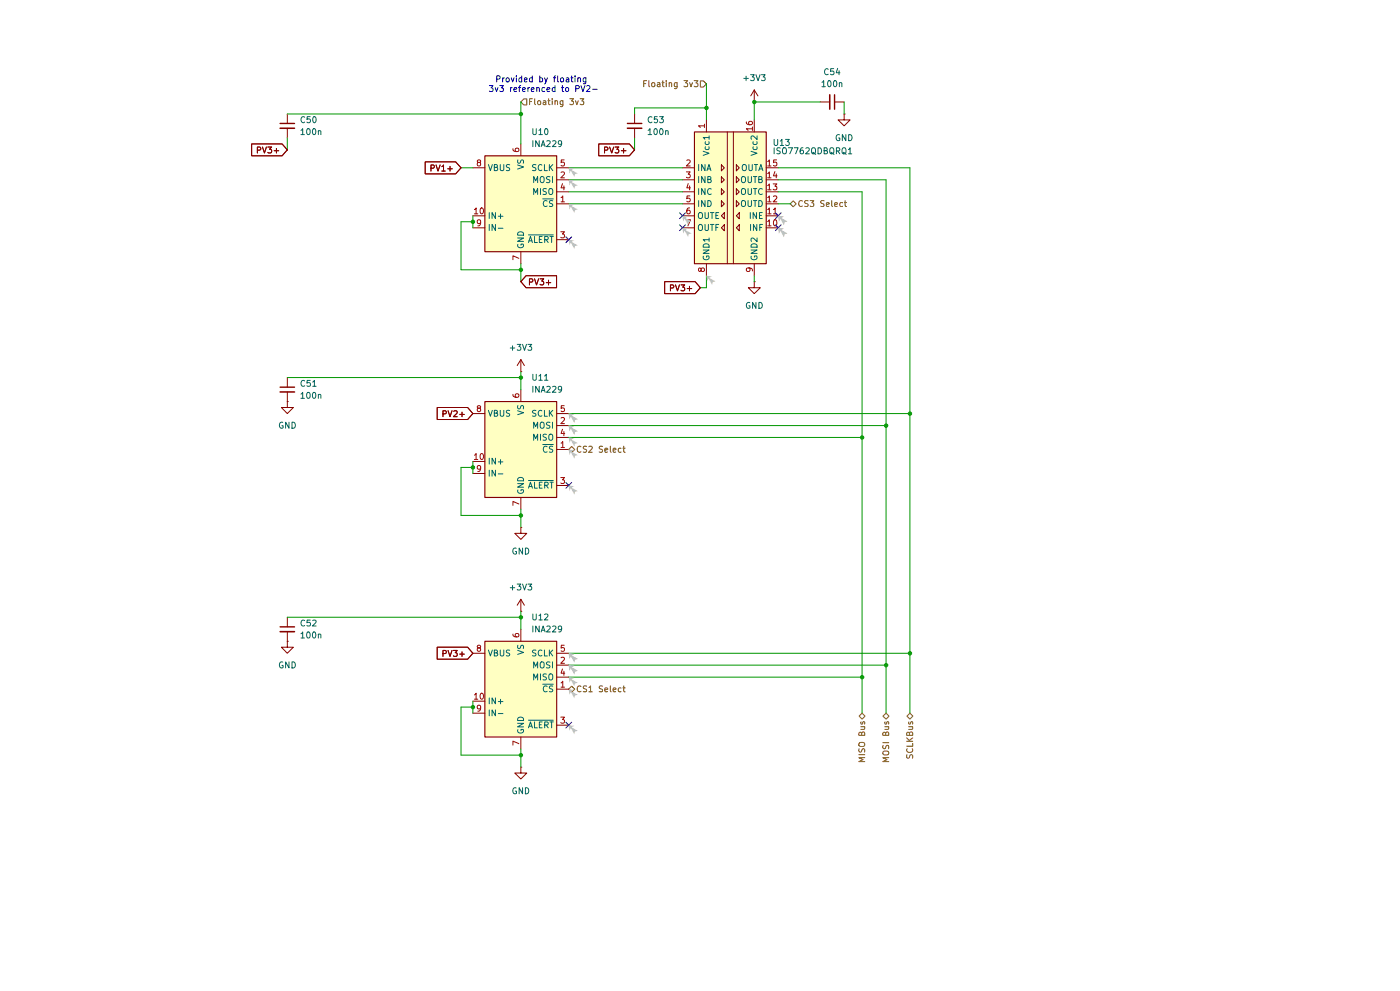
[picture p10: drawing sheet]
(kicad_sch
 (version 20260306)
 (generator "eeschema")
 (generator_version "10.0")
 (paper "A4")
 (title_block
  (title "Module Voltage and Current Sensing"))
 (lib_symbols
  (symbol "Device:C_Small"
   (pin_numbers (hide yes))
   (pin_names
    (offset 0.254) (hide yes)) (exclude_from_sim no) (in_bom yes) (on_board yes)
   (in_pos_files yes)
   (duplicate_pin_numbers_are_jumpers no)
   (property "Reference" "C" (at 0.254 1.778 0) (show_name no) (do_not_autoplace no) (effects (font (size 1.27 1.27)) (justify left)))
   (property "Value" "C_Small" (at 0.254 -2.032 0) (show_name no) (do_not_autoplace no) (effects (font (size 1.27 1.27)) (justify left)))
   (property "Footprint" "" (at 0 0 0) (show_name no) (do_not_autoplace no) (hide yes) (effects (font (size 1.27 1.27))))
   (property "Datasheet" "" (at 0 0 0) (show_name no) (do_not_autoplace no) (hide yes) (effects (font (size 1.27 1.27))))
   (property "Description" "Unpolarized capacitor, small symbol" (at 0 0 0) (show_name no) (do_not_autoplace no) (hide yes) (effects (font (size 1.27 1.27))))
   (symbol "C_Small_0_1"
    (polyline (pts (xy -1.524 0.508) (xy 1.524 0.508)) (stroke (width 0.3048) (type default)) (fill (type none)))
    (polyline (pts (xy -1.524 -0.508) (xy 1.524 -0.508)) (stroke (width 0.3302) (type default)) (fill (type none))))
   (symbol "C_Small_1_1"
    (pin passive line (at 0 2.54 270) (length 2.032) (name "" (effects (font (size 1.27 1.27)))) (number "1" (effects (font (size 1.27 1.27)))))
    (pin passive line (at 0 -2.54 90) (length 2.032) (name "" (effects (font (size 1.27 1.27)))) (number "2" (effects (font (size 1.27 1.27))))))
   (embedded_fonts no))
  (symbol "Isolator:ISO7762DBQ" (exclude_from_sim no) (in_bom yes) (on_board yes)
   (in_pos_files yes)
   (duplicate_pin_numbers_are_jumpers no)
   (property "Reference" "U" (at 8.255 14.605 0) (show_name no) (do_not_autoplace no) (effects (font (size 1.27 1.27)) (justify left)))
   (property "Value" "ISO7762DBQ" (at 8.255 12.065 0) (show_name no) (do_not_autoplace no) (effects (font (size 1.27 1.27)) (justify left)))
   (property "Footprint" "Package_SO:SSOP-16_3.9x4.9mm_P0.635mm" (at 5.715 -13.97 0) (show_name no) (do_not_autoplace no) (hide yes) (effects (font (size 1.27 1.27)) (justify left)))
   (property "Datasheet" "https://www.ti.com/lit/ds/symlink/iso7763.pdf" (at 10.16 -2.54 0) (show_name no) (do_not_autoplace no) (hide yes) (effects (font (size 1.27 1.27))))
   (property "Description" "Default high, High-speed, robust EMC, reinforced, six-channel, digital, isolator, SSOP-16" (at 0 0 0) (show_name no) (do_not_autoplace no) (hide yes) (effects (font (size 1.27 1.27))))
   (symbol "ISO7762DBQ_0_1"
    (rectangle (start -7.62 15.24) (end 7.62 -12.7) (stroke (width 0.254) (type default)) (fill (type background)))
    (polyline (pts (xy -1.905 8.255) (xy -1.27 7.62) (xy -1.905 6.985) (xy -1.905 8.255)) (stroke (width 0) (type default)) (fill (type none)))
    (polyline (pts (xy -0.635 15.24) (xy -0.635 -12.7)) (stroke (width 0) (type default)) (fill (type none)))
    (polyline (pts (xy 0.635 15.24) (xy 0.635 -12.7)) (stroke (width 0) (type default)) (fill (type none)))
    (polyline (pts (xy 1.27 8.255) (xy 1.905 7.62) (xy 1.27 6.985) (xy 1.27 8.255)) (stroke (width 0) (type default)) (fill (type none))))
   (symbol "ISO7762DBQ_1_1"
    (polyline (pts (xy -1.905 5.715) (xy -1.27 5.08) (xy -1.905 4.445) (xy -1.905 5.715)) (stroke (width 0) (type default)) (fill (type none)))
    (polyline (pts (xy -1.905 3.175) (xy -1.27 2.54) (xy -1.905 1.905) (xy -1.905 3.175)) (stroke (width 0) (type default)) (fill (type none)))
    (polyline (pts (xy -1.905 0.635) (xy -1.27 0) (xy -1.905 -0.635) (xy -1.905 0.635)) (stroke (width 0) (type default)) (fill (type none)))
    (polyline (pts (xy -1.27 -1.905) (xy -1.905 -2.54) (xy -1.27 -3.175) (xy -1.27 -1.905)) (stroke (width 0) (type default)) (fill (type none)))
    (polyline (pts (xy -1.27 -4.445) (xy -1.905 -5.08) (xy -1.27 -5.715) (xy -1.27 -4.445)) (stroke (width 0) (type default)) (fill (type none)))
    (polyline (pts (xy 1.27 5.715) (xy 1.905 5.08) (xy 1.27 4.445) (xy 1.27 5.715)) (stroke (width 0) (type default)) (fill (type none)))
    (polyline (pts (xy 1.27 3.175) (xy 1.905 2.54) (xy 1.27 1.905) (xy 1.27 3.175)) (stroke (width 0) (type default)) (fill (type none)))
    (polyline (pts (xy 1.27 0.635) (xy 1.905 0) (xy 1.27 -0.635) (xy 1.27 0.635)) (stroke (width 0) (type default)) (fill (type none)))
    (polyline (pts (xy 1.905 -1.905) (xy 1.27 -2.54) (xy 1.905 -3.175) (xy 1.905 -1.905)) (stroke (width 0) (type default)) (fill (type none)))
    (polyline (pts (xy 1.905 -4.445) (xy 1.27 -5.08) (xy 1.905 -5.715) (xy 1.905 -4.445)) (stroke (width 0) (type default)) (fill (type none)))
    (pin power_in line (at -5.08 17.78 270) (length 2.54) (name "Vcc1" (effects (font (size 1.27 1.27)))) (number "1" (effects (font (size 1.27 1.27)))))
    (pin input line (at -10.16 7.62 0) (length 2.54) (name "INA" (effects (font (size 1.27 1.27)))) (number "2" (effects (font (size 1.27 1.27)))))
    (pin input line (at -10.16 5.08 0) (length 2.54) (name "INB" (effects (font (size 1.27 1.27)))) (number "3" (effects (font (size 1.27 1.27)))))
    (pin input line (at -10.16 2.54 0) (length 2.54) (name "INC" (effects (font (size 1.27 1.27)))) (number "4" (effects (font (size 1.27 1.27)))))
    (pin input line (at -10.16 0 0) (length 2.54) (name "IND" (effects (font (size 1.27 1.27)))) (number "5" (effects (font (size 1.27 1.27)))))
    (pin output line (at -10.16 -2.54 0) (length 2.54) (name "OUTE" (effects (font (size 1.27 1.27)))) (number "6" (effects (font (size 1.27 1.27)))))
    (pin output line (at -10.16 -5.08 0) (length 2.54) (name "OUTF" (effects (font (size 1.27 1.27)))) (number "7" (effects (font (size 1.27 1.27)))))
    (pin power_in line (at -5.08 -15.24 90) (length 2.54) (name "GND1" (effects (font (size 1.27 1.27)))) (number "8" (effects (font (size 1.27 1.27)))))
    (pin power_in line (at 5.08 -15.24 90) (length 2.54) (name "GND2" (effects (font (size 1.27 1.27)))) (number "9" (effects (font (size 1.27 1.27)))))
    (pin input line (at 10.16 -5.08 180) (length 2.54) (name "INF" (effects (font (size 1.27 1.27)))) (number "10" (effects (font (size 1.27 1.27)))))
    (pin input line (at 10.16 -2.54 180) (length 2.54) (name "INE" (effects (font (size 1.27 1.27)))) (number "11" (effects (font (size 1.27 1.27)))))
    (pin output line (at 10.16 0 180) (length 2.54) (name "OUTD" (effects (font (size 1.27 1.27)))) (number "12" (effects (font (size 1.27 1.27)))))
    (pin output line (at 10.16 2.54 180) (length 2.54) (name "OUTC" (effects (font (size 1.27 1.27)))) (number "13" (effects (font (size 1.27 1.27)))))
    (pin output line (at 10.16 5.08 180) (length 2.54) (name "OUTB" (effects (font (size 1.27 1.27)))) (number "14" (effects (font (size 1.27 1.27)))))
    (pin output line (at 10.16 7.62 180) (length 2.54) (name "OUTA" (effects (font (size 1.27 1.27)))) (number "15" (effects (font (size 1.27 1.27)))))
    (pin power_in line (at 5.08 17.78 270) (length 2.54) (name "Vcc2" (effects (font (size 1.27 1.27)))) (number "16" (effects (font (size 1.27 1.27))))))
   (embedded_fonts no))
  (symbol "Sensor_Energy:INA229" (exclude_from_sim no) (in_bom yes) (on_board yes)
   (in_pos_files yes)
   (duplicate_pin_numbers_are_jumpers no)
   (property "Reference" "U" (at 1.778 13.208 0) (show_name no) (do_not_autoplace no) (effects (font (size 1.27 1.27))))
   (property "Value" "INA229" (at 4.572 11.176 0) (show_name no) (do_not_autoplace no) (effects (font (size 1.27 1.27))))
   (property "Footprint" "Package_SO:TSSOP-10_3x3mm_P0.5mm" (at 0 0 0) (show_name no) (do_not_autoplace no) (hide yes) (effects (font (size 1.27 1.27))))
   (property "Datasheet" "https://www.ti.com/lit/ds/symlink/ina229.pdf" (at 0 0 0) (show_name no) (do_not_autoplace no) (hide yes) (effects (font (size 1.27 1.27))))
   (property "Description" "85V, 20-bit, Ultra-Precise Power/Energy/Charge Monitor, SPI Interface, TSSOP-10 (Texas DGS0010A / VSSOP)" (at 0 0 0) (show_name no) (do_not_autoplace no) (hide yes) (effects (font (size 1.27 1.27))))
   (symbol "INA229_0_1"
    (rectangle (start -7.62 10.16) (end 7.62 -10.16) (stroke (width 0.254) (type default)) (fill (type background))))
   (symbol "INA229_1_1"
    (pin input line (at 10.16 0 180) (length 2.54) (name "~{CS}" (effects (font (size 1.27 1.27)))) (number "1" (effects (font (size 1.27 1.27)))))
    (pin input line (at 10.16 5.08 180) (length 2.54) (name "MOSI" (effects (font (size 1.27 1.27)))) (number "2" (effects (font (size 1.27 1.27)))))
    (pin open_collector line (at 10.16 -7.62 180) (length 2.54) (name "~{ALERT}" (effects (font (size 1.27 1.27)))) (number "3" (effects (font (size 1.27 1.27)))))
    (pin tri_state line (at 10.16 2.54 180) (length 2.54) (name "MISO" (effects (font (size 1.27 1.27)))) (number "4" (effects (font (size 1.27 1.27)))))
    (pin input line (at 10.16 7.62 180) (length 2.54) (name "SCLK" (effects (font (size 1.27 1.27)))) (number "5" (effects (font (size 1.27 1.27)))))
    (pin power_in line (at 0 12.7 270) (length 2.54) (name "VS" (effects (font (size 1.27 1.27)))) (number "6" (effects (font (size 1.27 1.27)))))
    (pin power_in line (at 0 -12.7 90) (length 2.54) (name "GND" (effects (font (size 1.27 1.27)))) (number "7" (effects (font (size 1.27 1.27)))))
    (pin input line (at -10.16 7.62 0) (length 2.54) (name "VBUS" (effects (font (size 1.27 1.27)))) (number "8" (effects (font (size 1.27 1.27)))))
    (pin input line (at -10.16 -5.08 0) (length 2.54) (name "IN-" (effects (font (size 1.27 1.27)))) (number "9" (effects (font (size 1.27 1.27)))))
    (pin input line (at -10.16 -2.54 0) (length 2.54) (name "IN+" (effects (font (size 1.27 1.27)))) (number "10" (effects (font (size 1.27 1.27))))))
   (embedded_fonts no))
  (symbol "power:+3V3"
   (power global)
   (pin_numbers (hide yes))
   (pin_names
    (offset 0) (hide yes)) (exclude_from_sim no) (in_bom yes) (on_board yes)
   (in_pos_files yes)
   (duplicate_pin_numbers_are_jumpers no)
   (property "Reference" "#PWR" (at 0 -3.81 0) (show_name no) (do_not_autoplace no) (hide yes) (effects (font (size 1.27 1.27))))
   (property "Value" "+3V3" (at 0 3.556 0) (show_name no) (do_not_autoplace no) (effects (font (size 1.27 1.27))))
   (property "Footprint" "" (at 0 0 0) (show_name no) (do_not_autoplace no) (hide yes) (effects (font (size 1.27 1.27))))
   (property "Datasheet" "" (at 0 0 0) (show_name no) (do_not_autoplace no) (hide yes) (effects (font (size 1.27 1.27))))
   (property "Description" "Power symbol creates a global label with name \"+3V3\"" (at 0 0 0) (show_name no) (do_not_autoplace no) (hide yes) (effects (font (size 1.27 1.27))))
   (symbol "+3V3_0_1"
    (polyline (pts (xy -0.762 1.27) (xy 0 2.54)) (stroke (width 0) (type default)) (fill (type none)))
    (polyline (pts (xy 0 2.54) (xy 0.762 1.27)) (stroke (width 0) (type default)) (fill (type none)))
    (polyline (pts (xy 0 0) (xy 0 2.54)) (stroke (width 0) (type default)) (fill (type none))))
   (symbol "+3V3_1_1"
    (pin power_in line (at 0 0 90) (length 0) (name "" (effects (font (size 1.27 1.27)))) (number "1" (effects (font (size 1.27 1.27))))))
   (embedded_fonts no))
  (symbol "power:GND"
   (power global)
   (pin_numbers (hide yes))
   (pin_names
    (offset 0) (hide yes)) (exclude_from_sim no) (in_bom yes) (on_board yes)
   (in_pos_files yes)
   (duplicate_pin_numbers_are_jumpers no)
   (property "Reference" "#PWR" (at 0 -6.35 0) (show_name no) (do_not_autoplace no) (hide yes) (effects (font (size 1.27 1.27))))
   (property "Value" "GND" (at 0 -3.81 0) (show_name no) (do_not_autoplace no) (effects (font (size 1.27 1.27))))
   (property "Footprint" "" (at 0 0 0) (show_name no) (do_not_autoplace no) (hide yes) (effects (font (size 1.27 1.27))))
   (property "Datasheet" "" (at 0 0 0) (show_name no) (do_not_autoplace no) (hide yes) (effects (font (size 1.27 1.27))))
   (property "Description" "Power symbol creates a global label with name \"GND\" , ground" (at 0 0 0) (show_name no) (do_not_autoplace no) (hide yes) (effects (font (size 1.27 1.27))))
   (symbol "GND_0_1"
    (polyline (pts (xy 0 0) (xy 0 -1.27) (xy 1.27 -1.27) (xy 0 -2.54) (xy -1.27 -1.27) (xy 0 -1.27)) (stroke (width 0) (type default)) (fill (type none))))
   (symbol "GND_1_1"
    (pin power_in line (at 0 0 270) (length 0) (name "" (effects (font (size 1.27 1.27)))) (number "1" (effects (font (size 1.27 1.27))))))
   (embedded_fonts no)))
 (text "Provided by floating \n3v3 referenced to PV2-"
  (exclude_from_sim no)
  (at 115.316 18.034 0)
  (effects (font (size 1.27 1.27))))
 (junction
  (at 110.49 57.15)
  (diameter 0)
  (color 0 0 0 0))
 (junction
  (at 149.86 22.86)
  (diameter 0)
  (color 0 0 0 0))
 (junction
  (at 193.04 138.43)
  (diameter 0)
  (color 0 0 0 0))
 (junction
  (at 187.96 140.97)
  (diameter 0)
  (color 0 0 0 0))
 (junction
  (at 110.49 109.22)
  (diameter 0)
  (color 0 0 0 0))
 (junction
  (at 193.04 87.63)
  (diameter 0)
  (color 0 0 0 0))
 (junction
  (at 182.88 92.71)
  (diameter 0)
  (color 0 0 0 0))
 (junction
  (at 100.33 149.86)
  (diameter 0)
  (color 0 0 0 0))
 (junction
  (at 187.96 90.17)
  (diameter 0)
  (color 0 0 0 0))
 (junction
  (at 110.49 160.02)
  (diameter 0)
  (color 0 0 0 0))
 (junction
  (at 182.88 143.51)
  (diameter 0)
  (color 0 0 0 0))
 (junction
  (at 110.49 80.01)
  (diameter 0)
  (color 0 0 0 0))
 (junction
  (at 100.33 99.06)
  (diameter 0)
  (color 0 0 0 0))
 (junction
  (at 160.02 21.59)
  (diameter 0)
  (color 0 0 0 0))
 (junction
  (at 110.49 24.13)
  (diameter 0)
  (color 0 0 0 0))
 (junction
  (at 110.49 130.81)
  (diameter 0)
  (color 0 0 0 0))
 (junction
  (at 100.33 46.99)
  (diameter 0)
  (color 0 0 0 0))
 (no_connect
  (at 165.1 45.72))
 (no_connect
  (at 120.65 102.87))
 (no_connect
  (at 144.78 48.26))
 (no_connect
  (at 120.65 50.8))
 (no_connect
  (at 120.65 153.67))
 (no_connect
  (at 144.78 45.72))
 (no_connect
  (at 165.1 48.26))
 (wire
  (pts (xy 97.79 149.86) (xy 97.79 160.02))
  (stroke (width 0) (type default)))
 (wire
  (pts (xy 97.79 109.22) (xy 110.49 109.22))
  (stroke (width 0) (type default)))
 (wire
  (pts (xy 165.1 40.64) (xy 182.88 40.64))
  (stroke (width 0) (type default)))
 (wire
  (pts (xy 100.33 46.99) (xy 97.79 46.99))
  (stroke (width 0) (type default)))
 (wire
  (pts (xy 179.07 21.59) (xy 179.07 24.13))
  (stroke (width 0) (type default)))
 (wire
  (pts (xy 187.96 90.17) (xy 187.96 140.97))
  (stroke (width 0) (type default)))
 (wire
  (pts (xy 182.88 40.64) (xy 182.88 92.71))
  (stroke (width 0) (type default)))
 (wire
  (pts (xy 149.86 60.96) (xy 148.59 60.96))
  (stroke (width 0) (type default)))
 (wire
  (pts (xy 134.62 22.86) (xy 149.86 22.86))
  (stroke (width 0) (type default)))
 (wire
  (pts (xy 97.79 99.06) (xy 97.79 109.22))
  (stroke (width 0) (type default)))
 (wire
  (pts (xy 97.79 57.15) (xy 110.49 57.15))
  (stroke (width 0) (type default)))
 (wire
  (pts (xy 193.04 35.56) (xy 193.04 87.63))
  (stroke (width 0) (type default)))
 (wire
  (pts (xy 60.96 80.01) (xy 110.49 80.01))
  (stroke (width 0) (type default)))
 (wire
  (pts (xy 120.65 43.18) (xy 144.78 43.18))
  (stroke (width 0) (type default)))
 (wire
  (pts (xy 110.49 55.88) (xy 110.49 57.15))
  (stroke (width 0) (type default)))
 (wire
  (pts (xy 110.49 130.81) (xy 110.49 133.35))
  (stroke (width 0) (type default)))
 (wire
  (pts (xy 120.65 87.63) (xy 193.04 87.63))
  (stroke (width 0) (type default)))
 (wire
  (pts (xy 97.79 35.56) (xy 100.33 35.56))
  (stroke (width 0) (type default)))
 (wire
  (pts (xy 100.33 149.86) (xy 100.33 148.59))
  (stroke (width 0) (type default)))
 (wire
  (pts (xy 120.65 138.43) (xy 193.04 138.43))
  (stroke (width 0) (type default)))
 (wire
  (pts (xy 110.49 109.22) (xy 110.49 107.95))
  (stroke (width 0) (type default)))
 (wire
  (pts (xy 193.04 138.43) (xy 193.04 151.13))
  (stroke (width 0) (type default)))
 (wire
  (pts (xy 100.33 45.72) (xy 100.33 46.99))
  (stroke (width 0) (type default)))
 (wire
  (pts (xy 165.1 43.18) (xy 167.64 43.18))
  (stroke (width 0) (type default)))
 (wire
  (pts (xy 187.96 140.97) (xy 187.96 151.13))
  (stroke (width 0) (type default)))
 (wire
  (pts (xy 120.65 38.1) (xy 144.78 38.1))
  (stroke (width 0) (type default)))
 (wire
  (pts (xy 120.65 143.51) (xy 182.88 143.51))
  (stroke (width 0) (type default)))
 (wire
  (pts (xy 120.65 40.64) (xy 144.78 40.64))
  (stroke (width 0) (type default)))
 (wire
  (pts (xy 100.33 149.86) (xy 97.79 149.86))
  (stroke (width 0) (type default)))
 (wire
  (pts (xy 110.49 80.01) (xy 110.49 82.55))
  (stroke (width 0) (type default)))
 (wire
  (pts (xy 182.88 143.51) (xy 182.88 151.13))
  (stroke (width 0) (type default)))
 (wire
  (pts (xy 193.04 87.63) (xy 193.04 138.43))
  (stroke (width 0) (type default)))
 (wire
  (pts (xy 120.65 92.71) (xy 182.88 92.71))
  (stroke (width 0) (type default)))
 (wire
  (pts (xy 100.33 99.06) (xy 100.33 97.79))
  (stroke (width 0) (type default)))
 (wire
  (pts (xy 97.79 160.02) (xy 110.49 160.02))
  (stroke (width 0) (type default)))
 (wire
  (pts (xy 110.49 109.22) (xy 110.49 111.76))
  (stroke (width 0) (type default)))
 (wire
  (pts (xy 120.65 90.17) (xy 187.96 90.17))
  (stroke (width 0) (type default)))
 (wire
  (pts (xy 149.86 58.42) (xy 149.86 60.96))
  (stroke (width 0) (type default)))
 (wire
  (pts (xy 165.1 35.56) (xy 193.04 35.56))
  (stroke (width 0) (type default)))
 (wire
  (pts (xy 134.62 29.21) (xy 134.62 31.75))
  (stroke (width 0) (type default)))
 (wire
  (pts (xy 182.88 92.71) (xy 182.88 143.51))
  (stroke (width 0) (type default)))
 (wire
  (pts (xy 160.02 21.59) (xy 173.99 21.59))
  (stroke (width 0) (type default)))
 (wire
  (pts (xy 165.1 38.1) (xy 187.96 38.1))
  (stroke (width 0) (type default)))
 (wire
  (pts (xy 110.49 158.75) (xy 110.49 160.02))
  (stroke (width 0) (type default)))
 (wire
  (pts (xy 100.33 99.06) (xy 97.79 99.06))
  (stroke (width 0) (type default)))
 (wire
  (pts (xy 149.86 22.86) (xy 149.86 25.4))
  (stroke (width 0) (type default)))
 (wire
  (pts (xy 134.62 22.86) (xy 134.62 24.13))
  (stroke (width 0) (type default)))
 (wire
  (pts (xy 100.33 46.99) (xy 100.33 48.26))
  (stroke (width 0) (type default)))
 (wire
  (pts (xy 110.49 129.54) (xy 110.49 130.81))
  (stroke (width 0) (type default)))
 (wire
  (pts (xy 160.02 58.42) (xy 160.02 59.69))
  (stroke (width 0) (type default)))
 (wire
  (pts (xy 100.33 99.06) (xy 100.33 100.33))
  (stroke (width 0) (type default)))
 (wire
  (pts (xy 110.49 160.02) (xy 110.49 162.56))
  (stroke (width 0) (type default)))
 (wire
  (pts (xy 110.49 24.13) (xy 110.49 30.48))
  (stroke (width 0) (type default)))
 (wire
  (pts (xy 160.02 25.4) (xy 160.02 21.59))
  (stroke (width 0) (type default)))
 (wire
  (pts (xy 60.96 24.13) (xy 110.49 24.13))
  (stroke (width 0) (type default)))
 (wire
  (pts (xy 60.96 130.81) (xy 110.49 130.81))
  (stroke (width 0) (type default)))
 (wire
  (pts (xy 110.49 21.59) (xy 110.49 24.13))
  (stroke (width 0) (type default)))
 (wire
  (pts (xy 100.33 149.86) (xy 100.33 151.13))
  (stroke (width 0) (type default)))
 (wire
  (pts (xy 97.79 46.99) (xy 97.79 57.15))
  (stroke (width 0) (type default)))
 (wire
  (pts (xy 187.96 38.1) (xy 187.96 90.17))
  (stroke (width 0) (type default)))
 (wire
  (pts (xy 120.65 140.97) (xy 187.96 140.97))
  (stroke (width 0) (type default)))
 (wire
  (pts (xy 120.65 35.56) (xy 144.78 35.56))
  (stroke (width 0) (type default)))
 (wire
  (pts (xy 149.86 17.78) (xy 149.86 22.86))
  (stroke (width 0) (type default)))
 (wire
  (pts (xy 60.96 29.21) (xy 60.96 31.75))
  (stroke (width 0) (type default)))
 (wire
  (pts (xy 110.49 78.74) (xy 110.49 80.01))
  (stroke (width 0) (type default)))
 (wire
  (pts (xy 110.49 57.15) (xy 110.49 59.69))
  (stroke (width 0) (type default)))
 (global_label "PV3+"
  (shape input)
  (at 148.59 60.96 180)
  (fields_autoplaced yes)
  (effects (font (size 1.27 1.27)) (justify right))
  (property "Intersheetrefs" "${INTERSHEET_REFS}" (at 140.4643 60.96 0) (hide yes) (show_name no) (do_not_autoplace no) (effects (font (size 1.27 1.27)) (justify right))))
 (global_label "PV3+"
  (shape input)
  (at 110.49 59.69 0)
  (fields_autoplaced yes)
  (effects (font (size 1.27 1.27)) (justify left))
  (property "Intersheetrefs" "${INTERSHEET_REFS}" (at 118.6157 59.69 0) (hide yes) (show_name no) (do_not_autoplace no) (effects (font (size 1.27 1.27)) (justify left))))
 (global_label "PV2+"
  (shape input)
  (at 100.33 87.63 180)
  (fields_autoplaced yes)
  (effects (font (size 1.27 1.27)) (justify right))
  (property "Intersheetrefs" "${INTERSHEET_REFS}" (at 92.2043 87.63 0) (hide yes) (show_name no) (do_not_autoplace no) (effects (font (size 1.27 1.27)) (justify right))))
 (global_label "PV3+"
  (shape input)
  (at 100.33 138.43 180)
  (fields_autoplaced yes)
  (effects (font (size 1.27 1.27)) (justify right))
  (property "Intersheetrefs" "${INTERSHEET_REFS}" (at 92.2043 138.43 0) (hide yes) (show_name no) (do_not_autoplace no) (effects (font (size 1.27 1.27)) (justify right))))
 (global_label "PV3+"
  (shape input)
  (at 134.62 31.75 180)
  (fields_autoplaced yes)
  (effects (font (size 1.27 1.27)) (justify right))
  (property "Intersheetrefs" "${INTERSHEET_REFS}" (at 126.4943 31.75 0) (hide yes) (show_name no) (do_not_autoplace no) (effects (font (size 1.27 1.27)) (justify right))))
 (global_label "PV3+"
  (shape input)
  (at 60.96 31.75 180)
  (fields_autoplaced yes)
  (effects (font (size 1.27 1.27)) (justify right))
  (property "Intersheetrefs" "${INTERSHEET_REFS}" (at 52.8343 31.75 0) (hide yes) (show_name no) (do_not_autoplace no) (effects (font (size 1.27 1.27)) (justify right))))
 (global_label "PV1+"
  (shape input)
  (at 97.79 35.56 180)
  (fields_autoplaced yes)
  (effects (font (size 1.27 1.27)) (justify right))
  (property "Intersheetrefs" "${INTERSHEET_REFS}" (at 89.6643 35.56 0) (hide yes) (show_name no) (do_not_autoplace no) (effects (font (size 1.27 1.27)) (justify right))))
 (hierarchical_label "MOSI Bus"
  (shape bidirectional)
  (at 187.96 151.13 270)
  (effects (font (size 1.27 1.27)) (justify right)))
 (hierarchical_label "MISO Bus"
  (shape bidirectional)
  (at 182.88 151.13 270)
  (effects (font (size 1.27 1.27)) (justify right)))
 (hierarchical_label "CS1 Select"
  (shape bidirectional)
  (at 120.65 146.05 0)
  (effects (font (size 1.27 1.27)) (justify left)))
 (hierarchical_label "CS2 Select"
  (shape bidirectional)
  (at 120.65 95.25 0)
  (effects (font (size 1.27 1.27)) (justify left)))
 (hierarchical_label "SCLKBus"
  (shape bidirectional)
  (at 193.04 151.13 270)
  (effects (font (size 1.27 1.27)) (justify right)))
 (hierarchical_label "CS3 Select"
  (shape bidirectional)
  (at 167.64 43.18 0)
  (effects (font (size 1.27 1.27)) (justify left)))
 (hierarchical_label "Floating 3v3"
  (shape input)
  (at 110.49 21.59 0)
  (effects (font (size 1.27 1.27)) (justify left)))
 (hierarchical_label "Floating 3v3"
  (shape input)
  (at 149.86 17.78 180)
  (effects (font (size 1.27 1.27)) (justify right)))
 (symbol
  (lib_id "Device:C_Small")
  (at 60.96 26.67 0)
  (unit 1)
  (body_style 1)
  (exclude_from_sim no)
  (in_bom yes)
  (on_board yes)
  (in_pos_files yes)
  (dnp no)
  (fields_autoplaced yes)
  (property "Reference" "C50" (at 63.5 25.4062 0) (show_name no) (do_not_autoplace no) (effects (font (size 1.27 1.27)) (justify left)))
  (property "Value" "100n" (at 63.5 27.9462 0) (show_name no) (do_not_autoplace no) (effects (font (size 1.27 1.27)) (justify left)))
  (property "Footprint" "Capacitor_SMD:C_0805_2012Metric_Pad1.18x1.45mm_HandSolder" (at 60.96 26.67 0) (hide yes) (show_name no) (do_not_autoplace no) (effects (font (size 1.27 1.27))))
  (property "Datasheet" "" (at 60.96 26.67 0) (hide yes) (show_name no) (do_not_autoplace no) (effects (font (size 1.27 1.27))))
  (property "Description" "KGM21NR71H104KM" (at 60.96 26.67 0) (hide yes) (show_name no) (do_not_autoplace no) (effects (font (size 1.27 1.27))))
  (pin "2")
  (pin "1"))
 (symbol
  (lib_id "Sensor_Energy:INA229")
  (at 110.49 146.05 0)
  (unit 1)
  (body_style 1)
  (exclude_from_sim no)
  (in_bom yes)
  (on_board yes)
  (in_pos_files yes)
  (dnp no)
  (fields_autoplaced yes)
  (property "Reference" "U12" (at 112.6333 130.81 0) (show_name no) (do_not_autoplace no) (effects (font (size 1.27 1.27)) (justify left)))
  (property "Value" "INA229" (at 112.6333 133.35 0) (show_name no) (do_not_autoplace no) (effects (font (size 1.27 1.27)) (justify left)))
  (property "Footprint" "Package_SO:TSSOP-10_3x3mm_P0.5mm" (at 110.49 146.05 0) (hide yes) (show_name no) (do_not_autoplace no) (effects (font (size 1.27 1.27))))
  (property "Datasheet" "https://www.ti.com/lit/ds/symlink/ina229.pdf" (at 110.49 146.05 0) (hide yes) (show_name no) (do_not_autoplace no) (effects (font (size 1.27 1.27))))
  (property "Description" "85V, 20-bit, Ultra-Precise Power/Energy/Charge Monitor, SPI Interface, TSSOP-10 (Texas DGS0010A / VSSOP)" (at 110.49 146.05 0) (hide yes) (show_name no) (do_not_autoplace no) (effects (font (size 1.27 1.27))))
  (pin "3")
  (pin "1")
  (pin "2")
  (pin "9")
  (pin "7")
  (pin "5")
  (pin "4")
  (pin "6")
  (pin "8")
  (pin "10"))
 (symbol
  (lib_id "Sensor_Energy:INA229")
  (at 110.49 43.18 0)
  (unit 1)
  (body_style 1)
  (exclude_from_sim no)
  (in_bom yes)
  (on_board yes)
  (in_pos_files yes)
  (dnp no)
  (fields_autoplaced yes)
  (property "Reference" "U10" (at 112.6333 27.94 0) (show_name no) (do_not_autoplace no) (effects (font (size 1.27 1.27)) (justify left)))
  (property "Value" "INA229" (at 112.6333 30.48 0) (show_name no) (do_not_autoplace no) (effects (font (size 1.27 1.27)) (justify left)))
  (property "Footprint" "Package_SO:TSSOP-10_3x3mm_P0.5mm" (at 110.49 43.18 0) (hide yes) (show_name no) (do_not_autoplace no) (effects (font (size 1.27 1.27))))
  (property "Datasheet" "https://www.ti.com/lit/ds/symlink/ina229.pdf" (at 110.49 43.18 0) (hide yes) (show_name no) (do_not_autoplace no) (effects (font (size 1.27 1.27))))
  (property "Description" "85V, 20-bit, Ultra-Precise Power/Energy/Charge Monitor, SPI Interface, TSSOP-10 (Texas DGS0010A / VSSOP)" (at 110.49 43.18 0) (hide yes) (show_name no) (do_not_autoplace no) (effects (font (size 1.27 1.27))))
  (pin "3")
  (pin "1")
  (pin "2")
  (pin "9")
  (pin "7")
  (pin "5")
  (pin "4")
  (pin "6")
  (pin "8")
  (pin "10"))
 (symbol
  (lib_id "Device:C_Small")
  (at 134.62 26.67 0)
  (unit 1)
  (body_style 1)
  (exclude_from_sim no)
  (in_bom yes)
  (on_board yes)
  (in_pos_files yes)
  (dnp no)
  (fields_autoplaced yes)
  (property "Reference" "C53" (at 137.16 25.4062 0) (show_name no) (do_not_autoplace no) (effects (font (size 1.27 1.27)) (justify left)))
  (property "Value" "100n" (at 137.16 27.9462 0) (show_name no) (do_not_autoplace no) (effects (font (size 1.27 1.27)) (justify left)))
  (property "Footprint" "Capacitor_SMD:C_0805_2012Metric_Pad1.18x1.45mm_HandSolder" (at 134.62 26.67 0) (hide yes) (show_name no) (do_not_autoplace no) (effects (font (size 1.27 1.27))))
  (property "Datasheet" "" (at 134.62 26.67 0) (hide yes) (show_name no) (do_not_autoplace no) (effects (font (size 1.27 1.27))))
  (property "Description" "KGM21NR71H104KM" (at 134.62 26.67 0) (hide yes) (show_name no) (do_not_autoplace no) (effects (font (size 1.27 1.27))))
  (pin "2")
  (pin "1"))
 (symbol
  (lib_id "power:GND")
  (at 179.07 24.13 0)
  (unit 1)
  (body_style 1)
  (exclude_from_sim no)
  (in_bom yes)
  (on_board yes)
  (in_pos_files yes)
  (dnp no)
  (fields_autoplaced yes)
  (property "Reference" "#PWR050" (at 179.07 30.48 0) (hide yes) (show_name no) (do_not_autoplace no) (effects (font (size 1.27 1.27))))
  (property "Value" "GND" (at 179.07 29.21 0) (show_name no) (do_not_autoplace no) (effects (font (size 1.27 1.27))))
  (property "Footprint" "" (at 179.07 24.13 0) (hide yes) (show_name no) (do_not_autoplace no) (effects (font (size 1.27 1.27))))
  (property "Datasheet" "" (at 179.07 24.13 0) (hide yes) (show_name no) (do_not_autoplace no) (effects (font (size 1.27 1.27))))
  (property "Description" "Power symbol creates a global label with name \"GND\" , ground" (at 179.07 24.13 0) (hide yes) (show_name no) (do_not_autoplace no) (effects (font (size 1.27 1.27))))
  (pin "1"))
 (symbol
  (lib_id "Device:C_Small")
  (at 60.96 82.55 0)
  (unit 1)
  (body_style 1)
  (exclude_from_sim no)
  (in_bom yes)
  (on_board yes)
  (in_pos_files yes)
  (dnp no)
  (fields_autoplaced yes)
  (property "Reference" "C51" (at 63.5 81.2862 0) (show_name no) (do_not_autoplace no) (effects (font (size 1.27 1.27)) (justify left)))
  (property "Value" "100n" (at 63.5 83.8262 0) (show_name no) (do_not_autoplace no) (effects (font (size 1.27 1.27)) (justify left)))
  (property "Footprint" "Capacitor_SMD:C_0805_2012Metric_Pad1.18x1.45mm_HandSolder" (at 60.96 82.55 0) (hide yes) (show_name no) (do_not_autoplace no) (effects (font (size 1.27 1.27))))
  (property "Datasheet" "" (at 60.96 82.55 0) (hide yes) (show_name no) (do_not_autoplace no) (effects (font (size 1.27 1.27))))
  (property "Description" "KGM21NR71H104KM" (at 60.96 82.55 0) (hide yes) (show_name no) (do_not_autoplace no) (effects (font (size 1.27 1.27))))
  (pin "2")
  (pin "1"))
 (symbol
  (lib_id "Device:C_Small")
  (at 60.96 133.35 0)
  (unit 1)
  (body_style 1)
  (exclude_from_sim no)
  (in_bom yes)
  (on_board yes)
  (in_pos_files yes)
  (dnp no)
  (fields_autoplaced yes)
  (property "Reference" "C52" (at 63.5 132.0862 0) (show_name no) (do_not_autoplace no) (effects (font (size 1.27 1.27)) (justify left)))
  (property "Value" "100n" (at 63.5 134.6262 0) (show_name no) (do_not_autoplace no) (effects (font (size 1.27 1.27)) (justify left)))
  (property "Footprint" "Capacitor_SMD:C_0805_2012Metric_Pad1.18x1.45mm_HandSolder" (at 60.96 133.35 0) (hide yes) (show_name no) (do_not_autoplace no) (effects (font (size 1.27 1.27))))
  (property "Datasheet" "" (at 60.96 133.35 0) (hide yes) (show_name no) (do_not_autoplace no) (effects (font (size 1.27 1.27))))
  (property "Description" "KGM21NR71H104KM" (at 60.96 133.35 0) (hide yes) (show_name no) (do_not_autoplace no) (effects (font (size 1.27 1.27))))
  (pin "2")
  (pin "1"))
 (symbol
  (lib_id "Isolator:ISO7762DBQ")
  (at 154.94 43.18 0)
  (unit 1)
  (body_style 1)
  (exclude_from_sim no)
  (in_bom yes)
  (on_board yes)
  (in_pos_files yes)
  (dnp no)
  (property "Reference" "U13" (at 163.83 30.226 0) (show_name no) (do_not_autoplace no) (effects (font (size 1.27 1.27)) (justify left)))
  (property "Value" "ISO7762QDBQRQ1" (at 163.83 32.004 0) (show_name no) (do_not_autoplace no) (effects (font (size 1.27 1.27)) (justify left)))
  (property "Footprint" "Package_SO:SSOP-16_3.9x4.9mm_P0.635mm" (at 160.655 57.15 0) (hide yes) (show_name no) (do_not_autoplace no) (effects (font (size 1.27 1.27)) (justify left)))
  (property "Datasheet" "https://www.ti.com/lit/ds/symlink/iso7763.pdf" (at 165.1 45.72 0) (hide yes) (show_name no) (do_not_autoplace no) (effects (font (size 1.27 1.27))))
  (property "Description" "Default high, High-speed, robust EMC, reinforced, six-channel, digital, isolator, SSOP-16" (at 154.94 43.18 0) (hide yes) (show_name no) (do_not_autoplace no) (effects (font (size 1.27 1.27))))
  (pin "15")
  (pin "3")
  (pin "16")
  (pin "8")
  (pin "11")
  (pin "4")
  (pin "10")
  (pin "12")
  (pin "1")
  (pin "2")
  (pin "6")
  (pin "13")
  (pin "7")
  (pin "5")
  (pin "9")
  (pin "14"))
 (symbol
  (lib_id "power:GND")
  (at 60.96 85.09 0)
  (unit 1)
  (body_style 1)
  (exclude_from_sim no)
  (in_bom yes)
  (on_board yes)
  (in_pos_files yes)
  (dnp no)
  (fields_autoplaced yes)
  (property "Reference" "#PWR044" (at 60.96 91.44 0) (hide yes) (show_name no) (do_not_autoplace no) (effects (font (size 1.27 1.27))))
  (property "Value" "GND" (at 60.96 90.17 0) (show_name no) (do_not_autoplace no) (effects (font (size 1.27 1.27))))
  (property "Footprint" "" (at 60.96 85.09 0) (hide yes) (show_name no) (do_not_autoplace no) (effects (font (size 1.27 1.27))))
  (property "Datasheet" "" (at 60.96 85.09 0) (hide yes) (show_name no) (do_not_autoplace no) (effects (font (size 1.27 1.27))))
  (property "Description" "Power symbol creates a global label with name \"GND\" , ground" (at 60.96 85.09 0) (hide yes) (show_name no) (do_not_autoplace no) (effects (font (size 1.27 1.27))))
  (pin "1"))
 (symbol
  (lib_id "power:+3V3")
  (at 160.02 21.59 0)
  (unit 1)
  (body_style 1)
  (exclude_from_sim no)
  (in_bom yes)
  (on_board yes)
  (in_pos_files yes)
  (dnp no)
  (fields_autoplaced yes)
  (property "Reference" "#PWR048" (at 160.02 25.4 0) (hide yes) (show_name no) (do_not_autoplace no) (effects (font (size 1.27 1.27))))
  (property "Value" "+3V3" (at 160.02 16.51 0) (show_name no) (do_not_autoplace no) (effects (font (size 1.27 1.27))))
  (property "Footprint" "" (at 160.02 21.59 0) (hide yes) (show_name no) (do_not_autoplace no) (effects (font (size 1.27 1.27))))
  (property "Datasheet" "" (at 160.02 21.59 0) (hide yes) (show_name no) (do_not_autoplace no) (effects (font (size 1.27 1.27))))
  (property "Description" "Power symbol creates a global label with name \"+3V3\"" (at 160.02 21.59 0) (hide yes) (show_name no) (do_not_autoplace no) (effects (font (size 1.27 1.27))))
  (pin "1"))
 (symbol
  (lib_id "power:+3V3")
  (at 110.49 129.54 0)
  (unit 1)
  (body_style 1)
  (exclude_from_sim no)
  (in_bom yes)
  (on_board yes)
  (in_pos_files yes)
  (dnp no)
  (fields_autoplaced yes)
  (property "Reference" "#PWR047" (at 110.49 133.35 0) (hide yes) (show_name no) (do_not_autoplace no) (effects (font (size 1.27 1.27))))
  (property "Value" "+3V3" (at 110.49 124.46 0) (show_name no) (do_not_autoplace no) (effects (font (size 1.27 1.27))))
  (property "Footprint" "" (at 110.49 129.54 0) (hide yes) (show_name no) (do_not_autoplace no) (effects (font (size 1.27 1.27))))
  (property "Datasheet" "" (at 110.49 129.54 0) (hide yes) (show_name no) (do_not_autoplace no) (effects (font (size 1.27 1.27))))
  (property "Description" "Power symbol creates a global label with name \"+3V3\"" (at 110.49 129.54 0) (hide yes) (show_name no) (do_not_autoplace no) (effects (font (size 1.27 1.27))))
  (pin "1"))
 (symbol
  (lib_id "power:GND")
  (at 110.49 162.56 0)
  (unit 1)
  (body_style 1)
  (exclude_from_sim no)
  (in_bom yes)
  (on_board yes)
  (in_pos_files yes)
  (dnp no)
  (fields_autoplaced yes)
  (property "Reference" "#PWR052" (at 110.49 168.91 0) (hide yes) (show_name no) (do_not_autoplace no) (effects (font (size 1.27 1.27))))
  (property "Value" "GND" (at 110.49 167.64 0) (show_name no) (do_not_autoplace no) (effects (font (size 1.27 1.27))))
  (property "Footprint" "" (at 110.49 162.56 0) (hide yes) (show_name no) (do_not_autoplace no) (effects (font (size 1.27 1.27))))
  (property "Datasheet" "" (at 110.49 162.56 0) (hide yes) (show_name no) (do_not_autoplace no) (effects (font (size 1.27 1.27))))
  (property "Description" "Power symbol creates a global label with name \"GND\" , ground" (at 110.49 162.56 0) (hide yes) (show_name no) (do_not_autoplace no) (effects (font (size 1.27 1.27))))
  (pin "1"))
 (symbol
  (lib_id "power:GND")
  (at 160.02 59.69 0)
  (unit 1)
  (body_style 1)
  (exclude_from_sim no)
  (in_bom yes)
  (on_board yes)
  (in_pos_files yes)
  (dnp no)
  (fields_autoplaced yes)
  (property "Reference" "#PWR049" (at 160.02 66.04 0) (hide yes) (show_name no) (do_not_autoplace no) (effects (font (size 1.27 1.27))))
  (property "Value" "GND" (at 160.02 64.77 0) (show_name no) (do_not_autoplace no) (effects (font (size 1.27 1.27))))
  (property "Footprint" "" (at 160.02 59.69 0) (hide yes) (show_name no) (do_not_autoplace no) (effects (font (size 1.27 1.27))))
  (property "Datasheet" "" (at 160.02 59.69 0) (hide yes) (show_name no) (do_not_autoplace no) (effects (font (size 1.27 1.27))))
  (property "Description" "Power symbol creates a global label with name \"GND\" , ground" (at 160.02 59.69 0) (hide yes) (show_name no) (do_not_autoplace no) (effects (font (size 1.27 1.27))))
  (pin "1"))
 (symbol
  (lib_id "power:+3V3")
  (at 110.49 78.74 0)
  (unit 1)
  (body_style 1)
  (exclude_from_sim no)
  (in_bom yes)
  (on_board yes)
  (in_pos_files yes)
  (dnp no)
  (fields_autoplaced yes)
  (property "Reference" "#PWR046" (at 110.49 82.55 0) (hide yes) (show_name no) (do_not_autoplace no) (effects (font (size 1.27 1.27))))
  (property "Value" "+3V3" (at 110.49 73.66 0) (show_name no) (do_not_autoplace no) (effects (font (size 1.27 1.27))))
  (property "Footprint" "" (at 110.49 78.74 0) (hide yes) (show_name no) (do_not_autoplace no) (effects (font (size 1.27 1.27))))
  (property "Datasheet" "" (at 110.49 78.74 0) (hide yes) (show_name no) (do_not_autoplace no) (effects (font (size 1.27 1.27))))
  (property "Description" "Power symbol creates a global label with name \"+3V3\"" (at 110.49 78.74 0) (hide yes) (show_name no) (do_not_autoplace no) (effects (font (size 1.27 1.27))))
  (pin "1"))
 (symbol
  (lib_id "Sensor_Energy:INA229")
  (at 110.49 95.25 0)
  (unit 1)
  (body_style 1)
  (exclude_from_sim no)
  (in_bom yes)
  (on_board yes)
  (in_pos_files yes)
  (dnp no)
  (fields_autoplaced yes)
  (property "Reference" "U11" (at 112.6333 80.01 0) (show_name no) (do_not_autoplace no) (effects (font (size 1.27 1.27)) (justify left)))
  (property "Value" "INA229" (at 112.6333 82.55 0) (show_name no) (do_not_autoplace no) (effects (font (size 1.27 1.27)) (justify left)))
  (property "Footprint" "Package_SO:TSSOP-10_3x3mm_P0.5mm" (at 110.49 95.25 0) (hide yes) (show_name no) (do_not_autoplace no) (effects (font (size 1.27 1.27))))
  (property "Datasheet" "https://www.ti.com/lit/ds/symlink/ina229.pdf" (at 110.49 95.25 0) (hide yes) (show_name no) (do_not_autoplace no) (effects (font (size 1.27 1.27))))
  (property "Description" "85V, 20-bit, Ultra-Precise Power/Energy/Charge Monitor, SPI Interface, TSSOP-10 (Texas DGS0010A / VSSOP)" (at 110.49 95.25 0) (hide yes) (show_name no) (do_not_autoplace no) (effects (font (size 1.27 1.27))))
  (pin "3")
  (pin "1")
  (pin "2")
  (pin "9")
  (pin "7")
  (pin "5")
  (pin "4")
  (pin "6")
  (pin "8")
  (pin "10"))
 (symbol
  (lib_id "power:GND")
  (at 110.49 111.76 0)
  (unit 1)
  (body_style 1)
  (exclude_from_sim no)
  (in_bom yes)
  (on_board yes)
  (in_pos_files yes)
  (dnp no)
  (fields_autoplaced yes)
  (property "Reference" "#PWR051" (at 110.49 118.11 0) (hide yes) (show_name no) (do_not_autoplace no) (effects (font (size 1.27 1.27))))
  (property "Value" "GND" (at 110.49 116.84 0) (show_name no) (do_not_autoplace no) (effects (font (size 1.27 1.27))))
  (property "Footprint" "" (at 110.49 111.76 0) (hide yes) (show_name no) (do_not_autoplace no) (effects (font (size 1.27 1.27))))
  (property "Datasheet" "" (at 110.49 111.76 0) (hide yes) (show_name no) (do_not_autoplace no) (effects (font (size 1.27 1.27))))
  (property "Description" "Power symbol creates a global label with name \"GND\" , ground" (at 110.49 111.76 0) (hide yes) (show_name no) (do_not_autoplace no) (effects (font (size 1.27 1.27))))
  (pin "1"))
 (symbol
  (lib_id "Device:C_Small")
  (at 176.53 21.59 270)
  (unit 1)
  (body_style 1)
  (exclude_from_sim no)
  (in_bom yes)
  (on_board yes)
  (in_pos_files yes)
  (dnp no)
  (fields_autoplaced yes)
  (property "Reference" "C54" (at 176.5236 15.24 90) (show_name no) (do_not_autoplace no) (effects (font (size 1.27 1.27))))
  (property "Value" "100n" (at 176.5236 17.78 90) (show_name no) (do_not_autoplace no) (effects (font (size 1.27 1.27))))
  (property "Footprint" "Capacitor_SMD:C_0805_2012Metric_Pad1.18x1.45mm_HandSolder" (at 176.53 21.59 0) (hide yes) (show_name no) (do_not_autoplace no) (effects (font (size 1.27 1.27))))
  (property "Datasheet" "" (at 176.53 21.59 0) (hide yes) (show_name no) (do_not_autoplace no) (effects (font (size 1.27 1.27))))
  (property "Description" "KGM21NR71H104KM" (at 176.53 21.59 0) (hide yes) (show_name no) (do_not_autoplace no) (effects (font (size 1.27 1.27))))
  (pin "2")
  (pin "1"))
 (symbol
  (lib_id "power:GND")
  (at 60.96 135.89 0)
  (unit 1)
  (body_style 1)
  (exclude_from_sim no)
  (in_bom yes)
  (on_board yes)
  (in_pos_files yes)
  (dnp no)
  (fields_autoplaced yes)
  (property "Reference" "#PWR045" (at 60.96 142.24 0) (hide yes) (show_name no) (do_not_autoplace no) (effects (font (size 1.27 1.27))))
  (property "Value" "GND" (at 60.96 140.97 0) (show_name no) (do_not_autoplace no) (effects (font (size 1.27 1.27))))
  (property "Footprint" "" (at 60.96 135.89 0) (hide yes) (show_name no) (do_not_autoplace no) (effects (font (size 1.27 1.27))))
  (property "Datasheet" "" (at 60.96 135.89 0) (hide yes) (show_name no) (do_not_autoplace no) (effects (font (size 1.27 1.27))))
  (property "Description" "Power symbol creates a global label with name \"GND\" , ground" (at 60.96 135.89 0) (hide yes) (show_name no) (do_not_autoplace no) (effects (font (size 1.27 1.27))))
  (pin "1")))
